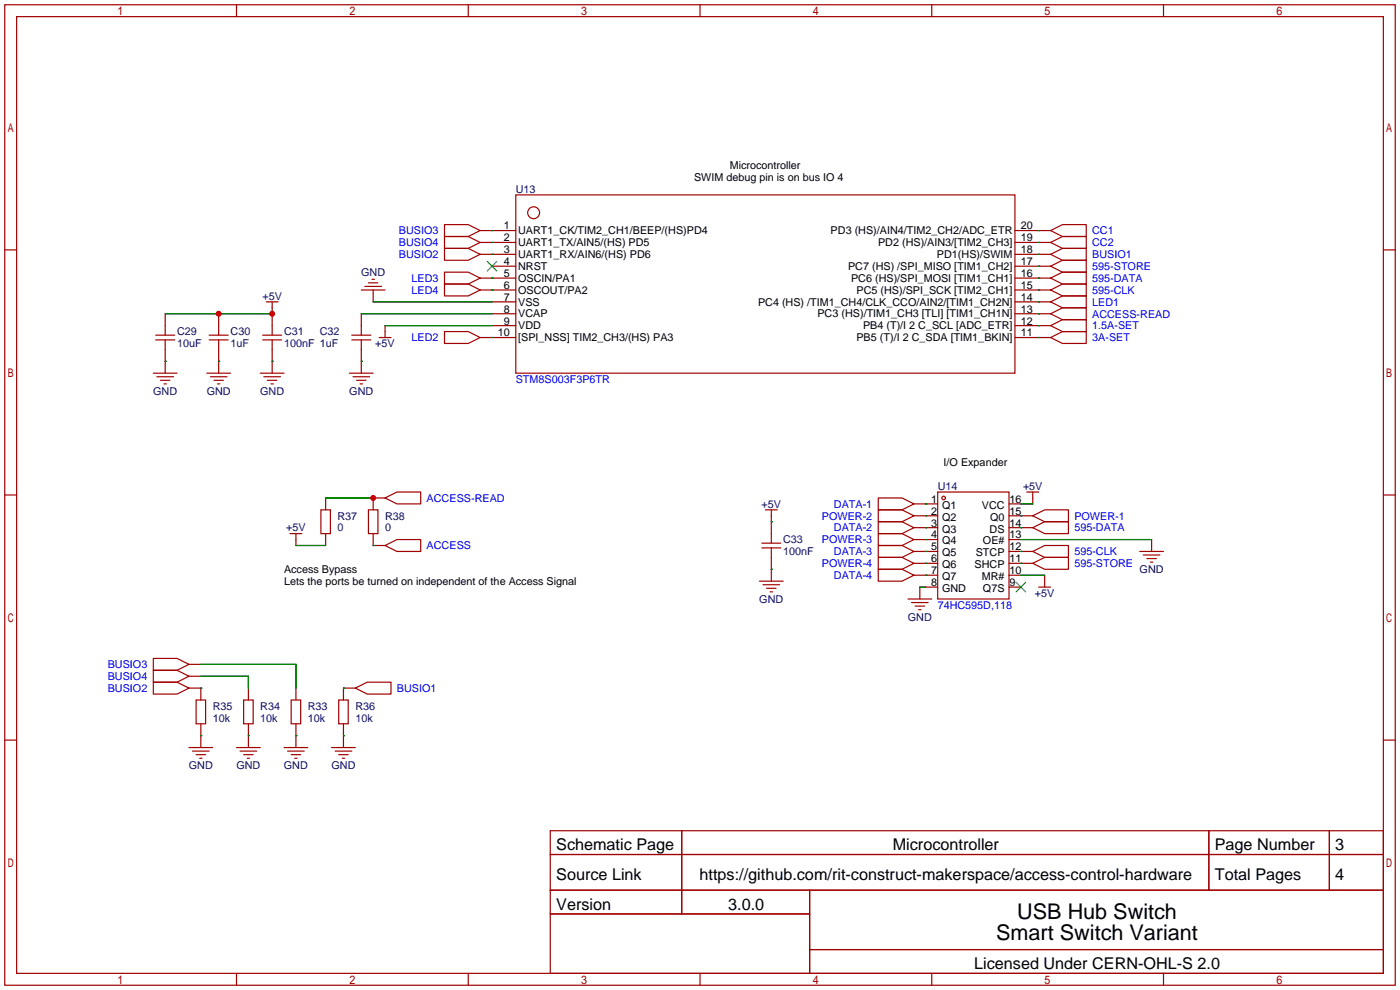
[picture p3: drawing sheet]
<svg xmlns="http://www.w3.org/2000/svg" width="299mm" height="212mm" viewBox="0 0 299 212" stroke-linecap="round" stroke-linejoin="round" font-family="sans-serif">
<g fill="none" stroke="#a10000" stroke-width=".25">
<path d="M1 1h297.2v209.6h-297.2zM3.6 3.6h292.1v204.4h-292.1zM50.5 1v2.6M100.1 1v2.6M149.6 1v2.6M199.1 1v2.6M248.7 1v2.6M1 53.4h2.6M79.5 59.7h.5M95 53.1h5.1l2.5 1.3-2.5 1.2h-5.1zM95 48h5.1l2.5 1.3-2.5 1.2h-5.1zM95 50.5h5.1l2.5 1.3-2.5 1.3h-5.1z"/>
<path d="M95 58.2h5.1l2.5 1.2-2.5 1.3h-5.1zM102.6 49.3h7.6M102.6 51.8h7.6M102.6 54.4h7.6M102.6 59.4h7.6M105.2 56.9h5M110.2 41.7h106.7v38.1h-106.7zM216.9 49.3h7.6M216.9 51.8h7.6M216.9 54.4h7.6M216.9 56.9h7.6M216.9 59.4h7.6"/>
<path d="M224.5 49.3l2.6-1.3h5.1v2.5h-5.1zM224.5 51.8l2.6-1.3h5.1v2.6h-5.1zM224.5 59.4l2.6-1.2h5.1v2.5h-5.1zM224.5 56.9l2.6-1.3h5.1v2.6h-5.1zM224.5 54.4l2.6-1.3h5.1v2.5h-5.1zM295.7 53.4h2.5M32.8 79.8h5M33.3 71.6h4M33.3 72.6h4M35.3 67.1v4.5M35.3 72.6v7.2M44.2 79.8h5.1"/>
<path d="M44.7 71.6h4.1M44.7 72.6h4.1M46.7 67.1v4.5M46.7 72.6v7.2M55.6 79.8h5.1M56.1 71.6h4.1M56.1 72.6h4.1M56.9 64.5h2.5M58.2 64.5v7.1M58.2 72.6v7.2M74.7 79.8h5.1M75.2 71.6h4"/>
<path d="M75.2 72.6h4M77.2 62h5.1M77.2 67.1v4.5M77.2 72.6v7.2M78 61.2h3.5M78.7 60.5h2.1M79.8 62v2.5M81 72.1h2.6M82.3 69.6v2.5M95 70.9h5.1l2.5 1.2-2.5 1.3h-5.1zM95 60.7h5.1l2.5 1.3-2.5 1.2h-5.1zM102.6 62h7.6"/>
<path d="M102.6 72.1h7.6M105.2 67.1h5M105.2 64.5h5M105.2 69.6h5M216.9 67.1h7.6M216.9 62h7.6M216.9 64.5h7.6M216.9 69.6h7.6M216.9 72.1h7.6M224.5 67.1l2.6-1.3h5.1v2.5h-5.1zM224.5 62l2.6-1.3h5.1v2.5h-5.1zM224.5 69.6l2.6-1.3h5.1v2.6h-5.1z"/>
<path d="M224.5 72.1l2.6-1.2h5.1v2.5h-5.1zM224.5 64.5l2.6-1.3h5.1v2.6h-5.1zM33.5 80.5h3.6M34.3 81.3h2M35.1 82h.5M45 80.5h3.5M45.7 81.3h2.1M46.5 82h.5M56.4 80.5h3.5M57.1 81.3h2.1M57.9 82h.5M75.4 80.5h3.6"/>
<path d="M76.2 81.3h2M77 82h.5M1 105.8h2.6M62 114h2.5M63.2 114v2.6M68.6 109h2v5h-2zM69.6 106.4v2.6M69.6 114v2.6M78.7 109h2.1v5h-2.1zM79.8 114v2.6h2.5M82.3 106.4l2.5-1.2h5.1v2.5h-5.1zM82.3 116.6l2.5-1.3h5.1v2.6h-5.1z"/>
<path d="M82.3 106.4h-2.5v2.6M162.8 117.1h4.1M162.8 116.1h4.1M163.6 109h2.5M164.8 109v7.1M164.8 117.1v7.1M187.7 109h5.1l2.5 1.2-2.5 1.3h-5.1zM187.7 114h5.1l2.5 1.3-2.5 1.3h-5.1zM187.7 119.1h5.1l2.5 1.3-2.5 1.3h-5.1zM187.7 106.4h5.1l2.5 1.3-2.5 1.3h-5.1zM187.7 111.5h5.1l2.5 1.3-2.5 1.2h-5.1zM187.7 116.6h5.1l2.5 1.3-2.5 1.2h-5.1z"/>
<path d="M195.3 110.2h5.1M195.3 115.3h5.1M195.3 107.7h5.1M195.3 112.8h5.1M195.3 117.9h5.1M200.4 105.2h15.2v22.8h-15.2zM215.6 110.2h5.1M215.6 115.3h2.6M215.6 107.7h2.6M215.6 112.8h5.1M215.6 117.9h5.1M219.5 105.2h2.5"/>
<path d="M220.7 110.2l2.6-1.2h5v2.5h-5zM220.7 112.8l2.6-1.3h5v2.5h-5zM220.7 117.9l2.6-1.3h5v2.5h-5zM220.7 105.2v2.5M243.6 117.9h5.1M244.3 118.6h3.6M245.1 119.4h2M246.1 115.3v2.6M295.7 105.8h2.5M162.3 124.2h5.1M163.1 125h3.5M163.8 125.7h2.1"/>
<path d="M164.6 126.5h.5M187.7 121.7h5.1l2.5 1.2-2.5 1.3h-5.1zM194.1 128h5M194.8 128.8h3.6M195.3 120.4h5.1M195.3 122.9h5.1M195.6 129.5h2M196.3 130.3h.5M196.6 125.5v2.5M197.9 125.5h2.5M215.6 120.4h5.1M215.6 122.9h2.6"/>
<path d="M215.6 125.5h2.6M220.7 120.4l2.6-1.3h5v2.6h-5zM222 125.5h2.5M223.3 122.9v2.6M245.9 120.1h.5M1 158.2h2.6M32.8 145.8h5l2.6 1.3-2.6 1.2h-5zM32.8 140.7h5l2.6 1.3-2.6 1.3h-5zM32.8 143.3h5l2.6 1.2-2.6 1.3h-5zM40.4 147.1h2.5v2.5M40.4 159.8h5.1M40.4 142h2.5"/>
<path d="M40.4 144.5h2.5M41.9 149.6h2v5.1h-2zM42.9 154.7v5.1M50.5 159.8h5.1M52.1 149.6h2v5.1h-2zM53.1 147.1v2.5M53.1 154.7v5.1M60.7 159.8h5.1M62.2 149.6h2.1v5.1h-2.1zM63.2 147.1v2.5M63.2 154.7v5.1M70.9 159.8h5"/>
<path d="M72.4 149.6h2v5.1h-2zM73.4 154.7v5.1M75.9 147.1l2.6-1.3h5.1v2.5h-5.1zM75.9 147.1h-2.5v2.5M295.7 158.2h2.5M41.1 160.5h3.6M41.9 161.3h2M42.7 162.1h.5M51.3 160.5h3.6M52.1 161.3h2M52.8 162.1h.5M61.5 160.5h3.5"/>
<path d="M62.2 161.3h2.1M63 162.1h.5M71.6 160.5h3.6M72.4 161.3h2M73.2 162.1h.5M117.6 177.5h178.1v30.5h-178.1zM145.7 177.5v17.8M258.4 177.5v12.7M284.1 177.5v12.7M117.6 182.6h178.1M117.6 190.2h178.1M117.6 195.3h55.4"/>
<path d="M173 190.2v17.8M50.5 208v2.6M100.1 208v2.6M149.6 208v2.6M173 202.9h122.7M199.1 208v2.6M248.7 208v2.6"/>
<circle cx="114" cy="45.5" r="1.27"/>
<circle cx="201.7" cy="106.4" r=".38"/>
</g>
<path d="M104.1 55.9l2.1 2M106.2 55.9l-2.1 2M217.2 124.5l2 2M219.2 124.5l-2 2" fill="none" stroke="#3c3" stroke-width=".25"/>
<g fill="none" stroke="#008700" stroke-width=".25">
<path d="M105.2 54.4h.1M105.2 49.3h.1M105.2 51.8h.1M105.2 59.4h.1M222 49.3h.1M222 51.8h.1M222 59.4h.1M222 56.9h.1M222 54.4h.1M35.3 77.2h.1M35.3 67.1h22.9M46.7 77.2h.1"/>
<path d="M58.2 77.2h.1M77.2 77.2h.1M77.2 67.1h28M79.8 64.5h25.4M82.3 69.6h22.9M105.2 62h.1M105.2 72.1h.1M222 62h.1M222 67.1h.1M222 72.1h.1M222 69.6h.1M222 64.5h.1"/>
<path d="M63.2 116.6h6.4M69.6 106.4h10.2M79.8 116.6h.1M164.8 111.5h.1M197.9 115.3h.1M197.9 117.9h.1M197.9 110.2h.1M197.9 112.8h.1M197.9 107.7h.1M218.2 112.8h.1M218.2 117.9h.1M218.2 110.2h.1"/>
<path d="M218.2 115.3h27.9M218.2 107.7h2.5M164.8 121.7h.1M196.6 125.5h1.3M197.9 120.4h.1M197.9 122.9h.1M218.2 120.4h.1M218.2 122.9h5.1M42.9 157.2h.1M42.9 147.1h.1M42.9 144.5h10.2v2.6M42.9 142h20.3v5.1"/>
<path d="M53.1 157.2h.1M63.2 157.2h.1M73.4 157.2h.1M73.4 147.1h.1"/>
</g>
<g fill="#c00">
<circle cx="46.7" cy="67.1" r=".63"/>
<circle cx="58.2" cy="67.1" r=".63"/>
<circle cx="79.8" cy="106.4" r=".63"/>
</g>
<g font-size="4.6">
<text x="217.4" y="196.3">USB Hub Switch</text>
<text x="212.9" y="200.9">Smart Switch Variant</text>
</g>
<g font-size="3.5">
<text x="118.9" y="181.8">Schematic Page</text>
<text x="190.8" y="181.8">Microcontroller</text>
<text x="259.6" y="181.8">Page Number</text>
<text x="285.4" y="181.8">3</text>
<text x="118.9" y="188.1">Source Link</text>
<text x="149.5" y="188.1">https://github.com/rit-construct-makerspace/access-control-hardware</text>
<text x="259.6" y="188.1">Total Pages</text>
<text x="285.4" y="188.1">4</text>
<text x="118.9" y="194.5">Version</text>
<text x="155.6" y="194.5">3.0.0</text>
<text x="208.2" y="207.2">Licensed Under CERN-OHL-S 2.0</text>
</g>
<g font-size="2.3" fill="#000080">
<text x="110.2" y="41.2">U13</text>
<text x="77.2" y="59">GND</text>
<text x="56.1" y="64.1">+5V</text>
<text x="37.8" y="71.7">C29</text>
<text x="49.3" y="71.7">C30</text>
<text x="60.7" y="71.7">C31</text>
<text x="68.3" y="71.7">C32</text>
<text x="37.8" y="74.2">10uF</text>
<text x="49.3" y="74.2">1uF</text>
<text x="60.7" y="74.2">100nF 1uF</text>
<text x="80.2" y="74.2">+5V</text>
<text x="32.7" y="84.4">GND</text>
<text x="44.2" y="84.4">GND</text>
<text x="55.6" y="84.4">GND</text>
<text x="74.7" y="84.4">GND</text>
<text x="200.4" y="104.7">U14</text>
<text x="218.6" y="104.7">+5V</text>
<text x="61.2" y="113.6">+5V</text>
<text x="72.1" y="111">R37</text>
<text x="72.1" y="113.6">0</text>
<text x="82.3" y="111">R38</text>
<text x="82.3" y="113.6">0</text>
<text x="162.8" y="108.5">+5V</text>
<text x="167.4" y="116.1">C33</text>
<text x="167.4" y="118.7">100nF</text>
<text x="243.6" y="122.5">GND</text>
<text x="162.3" y="128.8">GND</text>
<text x="221.2" y="127.6">+5V</text>
<text x="194" y="132.6">GND</text>
<text x="45.5" y="151.7">R35</text>
<text x="45.5" y="154.2">10k</text>
<text x="55.6" y="151.7">R34</text>
<text x="55.6" y="154.2">10k</text>
<text x="65.8" y="151.7">R33</text>
<text x="65.8" y="154.2">10k</text>
<text x="75.9" y="151.7">R36</text>
<text x="75.9" y="154.2">10k</text>
<text x="40.4" y="164.4">GND</text>
<text x="50.5" y="164.4">GND</text>
<text x="60.7" y="164.4">GND</text>
<text x="70.8" y="164.4">GND</text>
</g>
<g font-size="2.3">
<text x="148.3" y="38.7">SWIM debug pin is on bus IO 4</text>
<text x="156" y="36.1">Microcontroller</text>
<text x="107.7" y="49">1</text>
<text x="107.7" y="51.6">2</text>
<text x="110.7" y="50.1">UART1_CK/TIM2_CH1/BEEP/(HS)PD4</text>
<text x="110.7" y="52.6">UART1_TX/AIN5/(HS) PD5</text>
<text x="177.5" y="50.1">PD3 (HS)/AIN4/TIM2_CH2/ADC_ETR</text>
<text x="187.7" y="52.6">PD2 (HS)/AIN3/[TIM2_CH3]</text>
<text x="218.2" y="51.6">19</text>
<text x="218.2" y="49">20</text>
<text x="107.7" y="54.1">3</text>
<text x="107.7" y="56.7">4</text>
<text x="107.7" y="59.2">5</text>
<text x="110.7" y="55.1">UART1_RX/AIN6/(HS) PD6</text>
<text x="110.7" y="57.7">NRST</text>
<text x="181.3" y="57.7">PC7 (HS) /SPI_MISO [TIM1_CH2]</text>
<text x="200.2" y="55.1">PD1(HS)/SWIM</text>
<text x="218.2" y="59.2">16</text>
<text x="218.2" y="56.7">17</text>
<text x="218.2" y="54.1">18</text>
<text x="107.7" y="61.7">6</text>
<text x="107.7" y="64.3">7</text>
<text x="110.7" y="60.2">OSCIN/PA1</text>
<text x="110.7" y="62.8">OSCOUT/PA2</text>
<text x="110.7" y="65.3">VSS</text>
<text x="162" y="65.3">PC4 (HS) /TIM1_CH4/CLK_CCO/AIN2/[TIM1_CH2N]</text>
<text x="181.9" y="60.2">PC6 (HS)/SPI_MOSI [TIM1_CH1]</text>
<text x="183" y="62.8">PC5 (HS)/SPI_SCK [TIM2_CH1]</text>
<text x="218.2" y="64.3">14</text>
<text x="218.2" y="61.7">15</text>
<text x="106.4" y="71.9">10</text>
<text x="107.7" y="66.8">8</text>
<text x="107.7" y="69.4">9</text>
<text x="110.7" y="67.8">VCAP</text>
<text x="110.7" y="70.4">VDD</text>
<text x="174.7" y="67.8">PC3 (HS)/TIM1_CH3 [TLI] [TIM1_CH1N]</text>
<text x="184.5" y="70.4">PB4 (T)/I 2 C_SCL [ADC_ETR]</text>
<text x="218.2" y="71.9">11</text>
<text x="218.2" y="69.4">12</text>
<text x="218.2" y="66.8">13</text>
<text x="110.7" y="72.9">[SPI_NSS] TIM2_CH3/(HS) PA3</text>
<text x="183" y="72.9">PB5 (T)/I 2 C_SDA [TIM1_BKIN]</text>
<text x="201.7" y="99.6">I/O Expander</text>
<text x="199" y="107.5">1</text>
<text x="215.8" y="107.5">16</text>
<text x="199" y="110">2</text>
<text x="199" y="112.5">3</text>
<text x="201.3" y="108.7">Q1</text>
<text x="201.3" y="111.3">Q2</text>
<text x="201.3" y="113.8">Q3</text>
<text x="209.8" y="108.7">VCC</text>
<text x="211.5" y="113.8">DS</text>
<text x="211.6" y="111.3">Q0</text>
<text x="215.8" y="112.5">14</text>
<text x="215.8" y="110">15</text>
<text x="199" y="115.1">4</text>
<text x="199" y="117.6">5</text>
<text x="201.3" y="116.4">Q4</text>
<text x="201.3" y="118.9">Q5</text>
<text x="208.5" y="118.9">STCP</text>
<text x="210.1" y="116.4">OE#</text>
<text x="215.8" y="117.6">12</text>
<text x="215.8" y="115.1">13</text>
<text x="60.7" y="122.5">Access Bypass</text>
<text x="60.7" y="125">Lets the ports be turned on independent of the Access Signal</text>
<text x="199" y="120.2">6</text>
<text x="199" y="122.7">7</text>
<text x="199" y="125.2">8</text>
<text x="201.3" y="121.4">Q6</text>
<text x="201.3" y="124">Q7</text>
<text x="208.3" y="121.4">SHCP</text>
<text x="209.8" y="124">MR#</text>
<text x="215.8" y="125.2">9</text>
<text x="215.8" y="122.7">10</text>
<text x="215.8" y="120.2">11</text>
<text x="201.3" y="126.5">GND</text>
<text x="210.1" y="126.5">Q7S</text>
</g>
<g font-size="2.3" fill="#00f">
<text x="85.3" y="50.1">BUSIO3</text>
<text x="85.3" y="52.6">BUSIO4</text>
<text x="233.4" y="50.1">CC1</text>
<text x="233.4" y="52.6">CC2</text>
<text x="85.3" y="55.2">BUSIO2</text>
<text x="233.4" y="57.7">595-STORE</text>
<text x="233.4" y="55.2">BUSIO1</text>
<text x="88" y="60.2">LED3</text>
<text x="88" y="62.8">LED4</text>
<text x="233.4" y="60.2">595-DATA</text>
<text x="233.4" y="62.8">595-CLK</text>
<text x="233.4" y="65.3">LED1</text>
<text x="233.4" y="67.9">ACCESS-READ</text>
<text x="233.4" y="70.4">1.5A-SET</text>
<text x="88" y="72.9">LED2</text>
<text x="233.4" y="72.9">3A-SET</text>
<text x="110.2" y="81.8">STM8S003F3P6TR</text>
<text x="91.2" y="107.2">ACCESS-READ</text>
<text x="175.7" y="111">POWER-2</text>
<text x="178.2" y="108.5">DATA-1</text>
<text x="178.2" y="113.6">DATA-2</text>
<text x="229.6" y="111">POWER-1</text>
<text x="229.6" y="113.6">595-DATA</text>
<text x="91.2" y="117.4">ACCESS</text>
<text x="175.7" y="116.1">POWER-3</text>
<text x="178.2" y="118.7">DATA-3</text>
<text x="229.6" y="118.7">595-CLK</text>
<text x="175.7" y="121.2">POWER-4</text>
<text x="178.2" y="123.7">DATA-4</text>
<text x="229.6" y="121.2">595-STORE</text>
<text x="200.4" y="130.1">74HC595D,118</text>
<text x="23" y="142.8">BUSIO3</text>
<text x="23" y="147.9">BUSIO2</text>
<text x="23" y="145.3">BUSIO4</text>
<text x="84.8" y="147.9">BUSIO1</text>
</g>
</svg>
